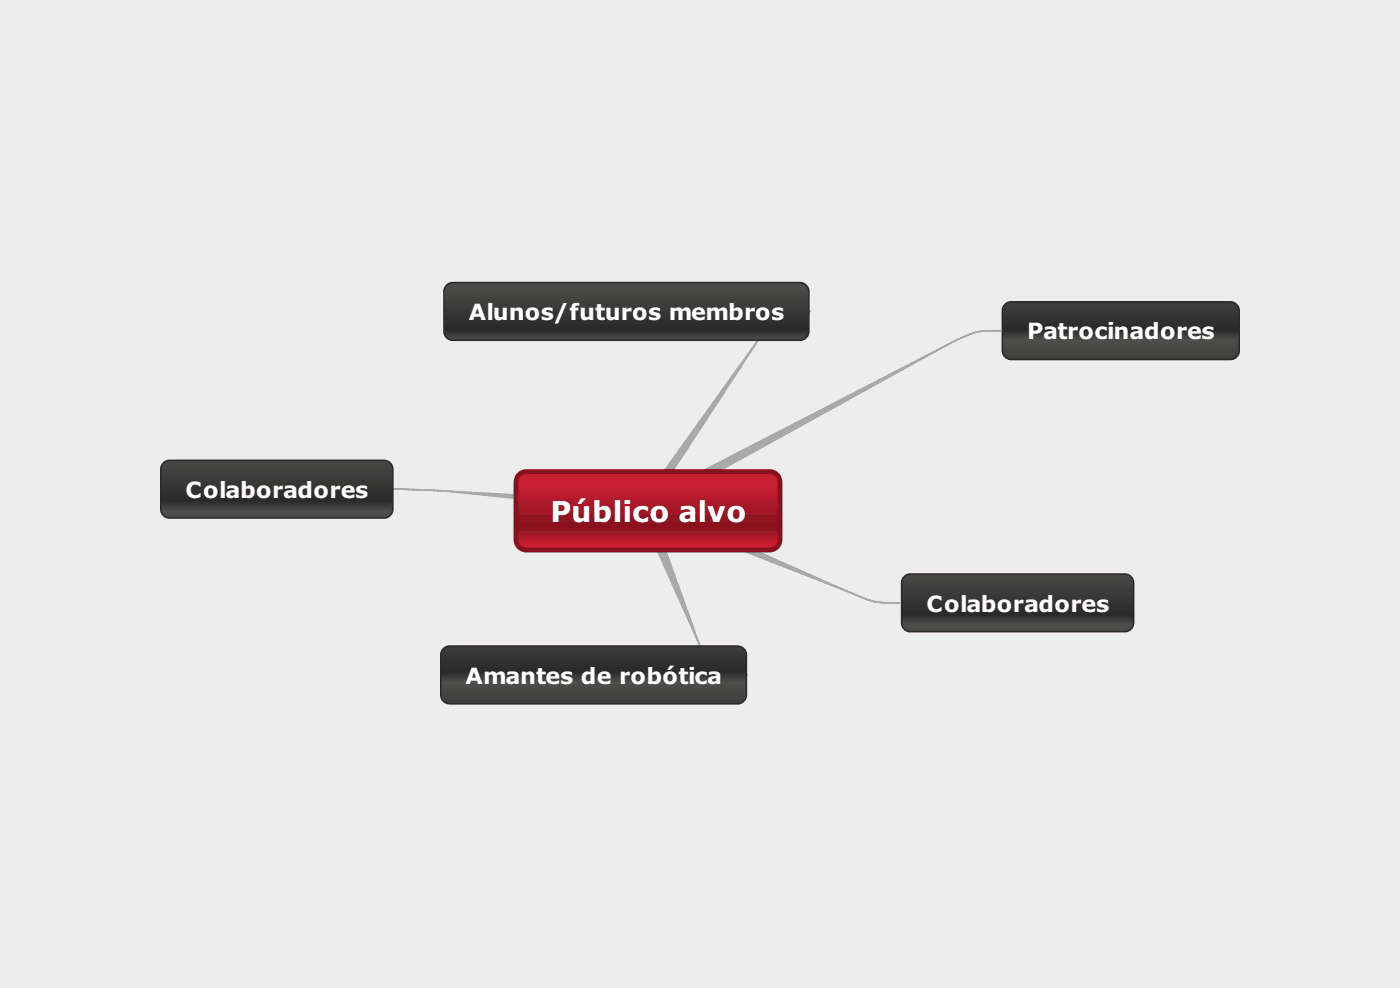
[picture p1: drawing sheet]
<svg xmlns="http://www.w3.org/2000/svg" width="309mm" height="218mm" viewBox="0 0 309 218" stroke-linecap="round" stroke-linejoin="round" font-family="sans-serif">
<path d="M0 0h308.7v217.7h-308.7z" fill="#ededed"/>
<path d="M141.6 110.6l68.5-35.3a16.7 16.7 0 0 1 8.1-2.4l2.5-.1a15.4 15.4 0 0 0-9.3 1.9l-69.1 38z" fill="#a8aaa9"/>
<path d="M141.6 110.6l68.5-35.3a16.7 16.7 0 0 1 8.1-2.4l2.5-.1a15.4 15.4 0 0 0-9.3 1.9l-69.1 38z" fill="none" stroke="#a8aaa9" stroke-width=".35"/>
<path d="M142.3 110.6l45.6 20.1a17.9 17.9 0 0 0 10.5 2.1 17.9 17.9 0 0 1-10.5-2.1l-46.3-18z" fill="#a8aaa9"/>
<path d="M142.3 110.6l45.6 20.1a17.9 17.9 0 0 0 10.5 2.1 17.9 17.9 0 0 1-10.5-2.1l-46.3-18z" fill="none" stroke="#a8aaa9" stroke-width=".35"/>
<path d="M170.4 70.5a5.9 5.9 0 0 1 5.1-1.9h3.2h-1.8a11.5 11.5 0 0 0-5.2 .8 12.6 12.6 0 0 0-3.6 4.2l-25.4 38.8-1.4-1.5z" fill="#a8aaa9"/>
<path d="M178 68.6h.7h-1.8a11.5 11.5 0 0 0-5.2 .8 12.6 12.6 0 0 0-3.6 4.2l-25.4 38.8-1.4-1.5 27.7-38.6a6.6 6.6 0 0 1 4.3-3.4l2.2-.3h3.2" fill="none" stroke="#a8aaa9" stroke-width=".35"/>
<path d="M86.3 107.8l11.2 .3 44.5 2.5v2.1l-44.5-4.6z" fill="#a8aaa9"/>
<path d="M86.3 107.8l11.2 .3 44.5 2.5v2.1l-44.5-4.6-10.5-.3" fill="none" stroke="#a8aaa9" stroke-width=".35"/>
<path d="M140.9 112.4l2.2-1.5 11.8 32.9a8.4 8.4 0 0 0 2.6 4.1 8.3 8.3 0 0 0 4 .8h3.4h-1.8a12.8 12.8 0 0 1-5.6-.8 5.7 5.7 0 0 1-2.1-2.9z" fill="#a8aaa9"/>
<path d="M164.2 148.7h.7h-1.8a12.8 12.8 0 0 1-5.6-.8 5.7 5.7 0 0 1-2.1-2.9l-14.5-32.6 2.2-1.5 11.8 32.9a8.4 8.4 0 0 0 2.6 4.1 8.3 8.3 0 0 0 4 .8h3.4" fill="none" stroke="#a8aaa9" stroke-width=".35"/>
<path d="M113.5 103.7h58.7v17.7h-58.7z" fill="#000"/>
<path d="M113.9 104.4a2.82 2.82 0 0 1 2.2-1h53.6a2.82 2.82 0 0 1 2.8 2.8v12.7a2.82 2.82 0 0 1-2.8 2.8h-53.6a2.82 2.82 0 0 1-2.9-2.8v-12.7l.1-.7zM114.8 104.9l.8-.4 .5-.1h53.6a1.76 1.76 0 0 1 1.7 1.8v12.7a1.76 1.76 0 0 1-1.7 1.7h-53.6a1.76 1.76 0 0 1-1.8-1.7v-12.7l.1-.5z" fill-rule="evenodd" fill="#87111f"/>
<path d="M221.5 66.9l.9-.5 .6-.1h48.3a2.12 2.12 0 0 1 2.1 2.1v8.9a2.12 2.12 0 0 1-2.1 2.1h-48.3a2.12 2.12 0 0 1-2.2-2.1v-8.9l.1-.5zM222.1 67.5l.7-.4 .5-.1h47.6a1.76 1.76 0 0 1 1.8 1.8v8.1a1.76 1.76 0 0 1-1.8 1.8h-47.6a1.76 1.76 0 0 1-1.8-1.8v-8.1l.1-.5z" fill-rule="evenodd" fill="#292a29"/>
<path d="M221.1 66.6h52v12.5h-52z" fill="#000"/>
<path d="M199.2 126.9l1-.5 .5-.1h47.3a2.12 2.12 0 0 1 2.1 2.1v8.8a2.12 2.12 0 0 1-2.1 2.1h-47.3a2.12 2.12 0 0 1-2.1-2.1v-8.8l.1-.6zM199.8 127.5l.8-.4 .5-.1h46.5a1.76 1.76 0 0 1 1.8 1.8v8.1a1.76 1.76 0 0 1-1.8 1.7h-46.5a1.76 1.76 0 0 1-1.8-1.7v-8.1l.1-.5z" fill-rule="evenodd" fill="#292a29"/>
<path d="M198.9 126.6h50.9v12.4h-50.9z" fill="#000"/>
<path d="M98.3 62.7l1-.5 .5-.1h76.6a2.12 2.12 0 0 1 2.1 2.1v8.8a2.12 2.12 0 0 1-2.1 2.1h-76.6a2.12 2.12 0 0 1-2.1-2.1v-8.8l.1-.6zM98.9 63.3l.8-.4 .5-.1h75.8a1.76 1.76 0 0 1 1.8 1.8v8.1a1.76 1.76 0 0 1-1.8 1.7h-75.8a1.76 1.76 0 0 1-1.8-1.7v-8.1l.1-.5z" fill-rule="evenodd" fill="#292a29"/>
<path d="M98 62.4h80.2v12.4h-80.2z" fill="#000"/>
<path d="M35.9 101.9l.9-.6 .6-.1h47.3a2.12 2.12 0 0 1 2.1 2.2v8.8a2.12 2.12 0 0 1-2.1 2.1h-47.3a2.12 2.12 0 0 1-2.1-2.1v-8.8l.1-.6zM36.5 102.5l.8-.5h.4h46.6a1.76 1.76 0 0 1 1.8 1.7v8.1a1.76 1.76 0 0 1-1.8 1.8h-46.6a1.76 1.76 0 0 1-1.7-1.8v-8.1v-.5z" fill-rule="evenodd" fill="#292a29"/>
<path d="M35.6 101.5h50.9v12.5h-50.9z" fill="#000"/>
<path d="M97.6 142.8l1-.6h.5h63.5a2.12 2.12 0 0 1 2.1 2.1v8.8a2.12 2.12 0 0 1-2.1 2.1h-63.5a2.12 2.12 0 0 1-2.1-2.1v-8.8l.1-.6zM98.2 143.4l.8-.5h.5h62.8a1.76 1.76 0 0 1 1.7 1.7v8.2a1.76 1.76 0 0 1-1.7 1.7h-62.8a1.76 1.76 0 0 1-1.8-1.7v-8.2l.1-.4z" fill-rule="evenodd" fill="#292a29"/>
<path d="M97.3 142.5h67.1v12.4h-67.1z" fill="#000"/>
<text font-size="6.3" fill="#fff" x="121.4" y="115">Público alvo</text>
<g font-size="4.9" fill="#fff">
<text x="103.4" y="70.6">Alunos/futuros membros</text>
<text x="226.5" y="74.8">Patrocinadores</text>
<text x="40.9" y="109.7">Colaboradores</text>
<text x="204.3" y="134.8">Colaboradores</text>
<text x="102.7" y="150.6">Amantes de robótica</text>
</g>
</svg>
